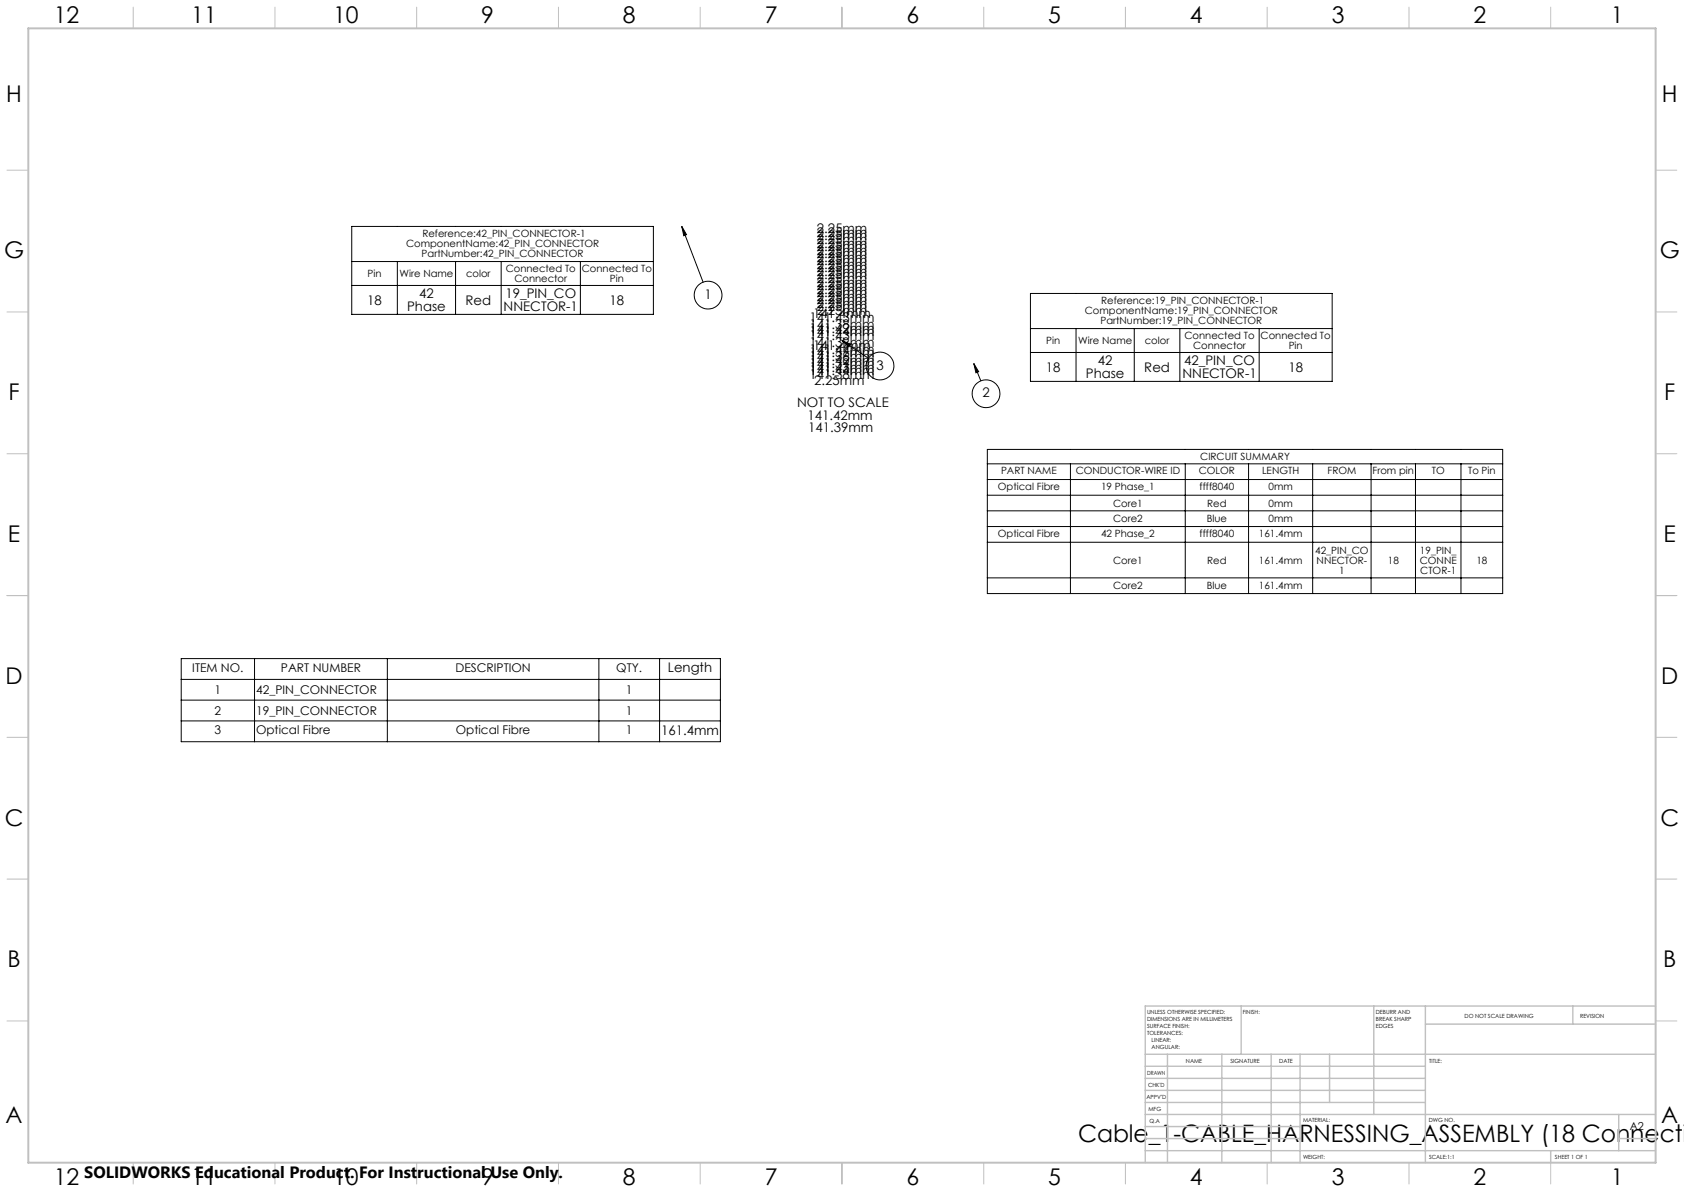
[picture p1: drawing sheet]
<svg xmlns="http://www.w3.org/2000/svg" width="594mm" height="420mm" viewBox="0 0 594 420" stroke-linecap="round" stroke-linejoin="round" font-family="sans-serif">
<g fill="none" stroke="#000" stroke-width=".35">
<path d="M124.1 79.9h106.4v31h-106.4zM240.5 79.9l1.6 2.8-.9 .4zM240.5 79.9l7.5 19.6M124.1 92.2h106.4M140.2 92.2v18.7M160.7 92.2v18.7M176.8 92.2v18.7M204.7 92.2v18.7M124.1 100.7h106.4M363.5 103.5h106.4v31h-106.4zM363.5 115.9h106.4M379.6 115.9v18.6"/>
<path d="M400.1 115.9v18.6M416.2 115.9v18.6M444.1 115.9v18.6M297 120.1l3 1.4-.6 .8zM297 120.1l9.4 6.2M343.5 128.2l1.7 2.9-1 .4zM343.5 128.2l2.5 6.1M363.5 124.3h106.4M348.3 158.5h181.7v50.8h-181.7zM348.3 163.6h181.7M348.3 169.1h181.7M348.3 174.6h181.7"/>
<path d="M377.6 163.6v45.7M418.1 163.6v45.7M440.4 163.6v45.7M463 163.6v45.7M483.6 163.6v45.7M499.3 163.6v45.7M515.3 163.6v45.7M348.3 180.1h181.7M348.3 185.7h181.7M348.3 191.2h181.7M348.3 203.8h181.7M63.9 232.3h190.2v29.3h-190.2z"/>
<path d="M63.9 239.6h190.2M89.8 232.3v29.3M136.6 232.3v29.3M211.2 232.3v29.3M232.7 232.3v29.3M63.9 246.9h190.2M63.9 254.2h190.2"/>
<circle cx="249.8" cy="104.1" r="4.9"/>
<circle cx="310.4" cy="129.1" r="4.9"/>
<circle cx="347.8" cy="138.8" r="4.9"/>
</g>
<g fill="none" stroke="#c0c0c0" stroke-width=".35">
<path d="M47 2.5v7.5M97 2.5v7.5M147 2.5v7.5M197 2.5v7.5M247 2.5v7.5M297 2.5v7.5M347 2.5v7.5M397 2.5v7.5M447 2.5v7.5M497 2.5v7.5M547 2.5v7.5M2.5 60h7.5"/>
<path d="M584 60h7.5M2.5 110h7.5M584 110h7.5M2.5 160h7.5M584 160h7.5M2.5 210h7.5M584 210h7.5M2.5 260h7.5M584 260h7.5M2.5 310h7.5M584 310h7.5M2.5 360h7.5"/>
<path d="M584 360h7.5M47 410v7.5M97 410v7.5M147 410v7.5M197 410v7.5M247 410v7.5M297 410v7.5M347 410v7.5M397 410v7.5M447 410v7.5M497 410v7.5M547 410v7.5"/>
</g>
<g fill="none" stroke="#c0c0c0" stroke-width=".5">
<path d="M437.8 354.8v17M484.6 354.8v38.2M502.8 354.8v55.2M554.8 354.8v6.4M584 354.8h-180v55.2M404 371.8h180M404 376h98.8M411.8 371.8v38.2M431 371.8v38.2M448.4 371.8v38.2M458.6 371.8v38.2M469 371.8v17"/>
<path d="M502.8 361.2h81.2M404 388.8h98.8M404 384.5h98.8M404 380.3h98.8M404 397.3h54.6M404 393h180M571 393v12.8M404 405.8h180M404 401.5h54.6M547 405.8v4.2M571 401.5h13"/>
</g>
<path d="M10 10h574v400h-574z" fill="none" stroke="#c0c0c0" stroke-width=".7"/>
<path d="M343.5 128.2l1.7 2.9-1 .4zM240.5 79.9l1.6 2.8-.9 .4zM297 120.1l3 1.4-.6 .8z" fill="#000"/>
<text font-size="8.5" x="380.2" y="402.7">Cable_1-CABLE_HARNESSING_ASSEMBLY (18 Connecti</text>
<g font-size="8.1">
<text x="19" y="8">12</text>
<text x="67.5" y="8">11</text>
<text x="117.5" y="8">10</text>
<text x="169.7" y="8">9</text>
<text x="219.7" y="8">8</text>
<text x="269.7" y="8">7</text>
<text x="319.7" y="8">6</text>
<text x="369.7" y="8">5</text>
<text x="419.7" y="8">4</text>
<text x="469.7" y="8">3</text>
<text x="519.7" y="8">2</text>
<text x="568.2" y="8">1</text>
<text x="2.2" y="36.1">H</text>
<text x="586.2" y="36.1">H</text>
<text x="1.4" y="91.1">G</text>
<text x="585.4" y="91.1">G</text>
<text x="3" y="141.1">F</text>
<text x="587" y="141.1">F</text>
<text x="2.8" y="191.1">E</text>
<text x="586.8" y="191.1">E</text>
<text x="2" y="241.1">D</text>
<text x="586" y="241.1">D</text>
<text x="1.7" y="291.1">C</text>
<text x="585.7" y="291.1">C</text>
<text x="2.7" y="341.1">B</text>
<text x="586.7" y="341.1">B</text>
<text x="2" y="396.1">A</text>
<text x="586" y="396.1">A</text>
<text x="19" y="418">12</text>
<text x="67.5" y="418">11</text>
<text x="117.5" y="418">10</text>
<text x="169.7" y="418">9</text>
<text x="219.7" y="418">8</text>
<text x="269.7" y="418">7</text>
<text x="319.7" y="418">6</text>
<text x="369.7" y="418">5</text>
<text x="419.7" y="418">4</text>
<text x="469.7" y="418">3</text>
<text x="519.7" y="418">2</text>
<text x="568.2" y="418">1</text>
</g>
<text font-size="5.8" x="29.7" y="415.3">SOLIDWORKS Educational Product. For Instructional Use Only.</text>
<g font-size="4.7">
<text x="288.1" y="82.3">2.25mm</text>
<text x="288.1" y="83.5">2.25mm</text>
<text x="288.1" y="87.3">2.25mm</text>
<text x="288.1" y="88.5">2.25mm</text>
<text x="288.1" y="84.8">2.25mm</text>
<text x="288.1" y="89.8">2.25mm</text>
<text x="288.1" y="86">2.25mm</text>
<text x="288.1" y="92.3">2.25mm</text>
<text x="288.1" y="93.5">2.25mm</text>
<text x="288.1" y="98.6">2.25mm</text>
<text x="288.1" y="99.8">2.25mm</text>
<text x="288.1" y="101">2.25mm</text>
<text x="288.1" y="97.3">2.25mm</text>
<text x="288.1" y="96">2.25mm</text>
<text x="129.5" y="107.4">18</text>
<text x="147.8" y="105.2">42</text>
<text x="164.2" y="107.4">Red</text>
<text x="178.3" y="105.2">19_PIN_CO</text>
<text x="215" y="107.4">18</text>
<text x="248.5" y="105.3">1</text>
<text x="288.1" y="106">2.25mm</text>
<text x="288.1" y="104.8">2.25mm</text>
<text x="288.1" y="107.3">2.25mm</text>
<text x="288.1" y="103.5">2.25mm</text>
<text x="143.6" y="109.7">Phase</text>
<text x="177.7" y="109.7">NNECTOR-1</text>
<text x="285.5" y="113.5">141.43mm</text>
<text x="286.8" y="112.3">141.4mm</text>
<text x="288.1" y="108.5">2.25mm</text>
<text x="288.1" y="111">2.25mm</text>
<text x="285.5" y="116">141.38mm</text>
<text x="285.5" y="118.5">141.44mm</text>
<text x="285.5" y="117.3">141.42mm</text>
<text x="285.5" y="119.8">141.43mm</text>
<text x="285.5" y="124.8">141.44mm</text>
<text x="285.5" y="122.3">141.39mm</text>
<text x="286.8" y="123.5">141.4mm</text>
<text x="285.5" y="126">141.36mm</text>
<text x="285.5" y="131">141.43mm3</text>
<text x="285.5" y="129.8">141.39mm</text>
<text x="285.5" y="127.3">141.36mm</text>
<text x="285.5" y="128.5">141.42mm</text>
<text x="369" y="131.1">18</text>
<text x="387.3" y="128.8">42</text>
<text x="403.6" y="131.1">Red</text>
<text x="417.7" y="128.8">42_PIN_CO</text>
<text x="454.5" y="131.1">18</text>
<text x="285.5" y="133.6">141.38mm</text>
<text x="285.5" y="132.3">141.44mm</text>
<text x="287.2" y="135.8">2.25mm</text>
<text x="383" y="133.3">Phase</text>
<text x="417.1" y="133.3">NNECTOR-1</text>
<text x="281.2" y="143.7">NOT TO SCALE</text>
<text x="346.5" y="140.1">2</text>
<text x="284.9" y="148.1">141.42mm</text>
<text x="285" y="152.3">141.39mm</text>
<text x="235.6" y="237.1">Length</text>
<text x="233.2" y="259.1">161.4mm</text>
</g>
<g font-size="4.2">
<text x="67.8" y="237">ITEM NO.</text>
<text x="99.1" y="237">PART NUMBER</text>
<text x="160.7" y="237">DESCRIPTION</text>
<text x="217.4" y="237">QTY.</text>
<text x="75.7" y="244.7">1</text>
<text x="90.3" y="244.7">42_PIN_CONNECTOR</text>
<text x="220.8" y="244.7">1</text>
<text x="75.7" y="252.1">2</text>
<text x="90.3" y="252.1">19_PIN_CONNECTOR</text>
<text x="220.8" y="252.1">1</text>
<text x="75.7" y="259">3</text>
<text x="90.3" y="259">Optical Fibre</text>
<text x="160.8" y="259">Optical Fibre</text>
<text x="220.8" y="259">1</text>
</g>
<text font-size="3.9" x="574.9" y="398.5">A2</text>
<g font-size="3.5">
<text x="149" y="83.5">Reference:42_PIN_CONNECTOR-1</text>
<text x="143.2" y="87">ComponentName:42_PIN_CONNECTOR</text>
<text x="148.7" y="90.6">PartNumber:42_PIN_CONNECTOR</text>
<text x="129.6" y="97.8">Pin</text>
<text x="140.9" y="97.8">Wire Name</text>
<text x="164.4" y="97.8">color</text>
<text x="178.4" y="96">Connected To</text>
<text x="181.4" y="99.5">Connector</text>
<text x="205.2" y="96">Connected To</text>
<text x="215.1" y="99.5">Pin</text>
<text x="388.4" y="107.1">Reference:19_PIN_CONNECTOR-1</text>
<text x="382.6" y="110.6">ComponentName:19_PIN_CONNECTOR</text>
<text x="388.2" y="114.2">PartNumber:19_PIN_CONNECTOR</text>
<text x="417.8" y="119.6">Connected To</text>
<text x="444.7" y="119.6">Connected To</text>
<text x="369.1" y="121.4">Pin</text>
<text x="380.3" y="121.4">Wire Name</text>
<text x="403.8" y="121.4">color</text>
<text x="420.9" y="123.2">Connector</text>
<text x="454.6" y="123.2">Pin</text>
<text x="353.1" y="167.3">PART NAME</text>
<text x="379.4" y="167.3">CONDUCTOR-WIRE ID</text>
<text x="422.9" y="167.3">COLOR</text>
<text x="423.3" y="162.3">CIRCUIT SUMMARY</text>
<text x="445.2" y="167.3">LENGTH</text>
<text x="468.3" y="167.3">FROM</text>
<text x="484.2" y="167.3">From pin</text>
<text x="505" y="167.3">TO</text>
<text x="517.8" y="167.3">To Pin</text>
<text x="352" y="172.8">Optical Fibre</text>
<text x="388.4" y="172.8">19 Phase_1</text>
<text x="423.1" y="172.8">ffff8040</text>
<text x="447.4" y="172.8">0mm</text>
<text x="392.6" y="178.7">Core1</text>
<text x="425.8" y="178.7">Red</text>
<text x="447.4" y="178.7">0mm</text>
<text x="392.6" y="184.2">Core2</text>
<text x="425.7" y="184.2">Blue</text>
<text x="447.4" y="184.2">0mm</text>
<text x="352" y="189.4">Optical Fibre</text>
<text x="388.4" y="189.4">42 Phase_2</text>
<text x="423.1" y="189.4">ffff8040</text>
<text x="444" y="189.4">161.4mm</text>
<text x="463.9" y="195.3">42_PIN_CO</text>
<text x="500.9" y="195.3">19_PIN_</text>
<text x="392.6" y="198.8">Core1</text>
<text x="425.8" y="198.8">Red</text>
<text x="444" y="198.8">161.4mm</text>
<text x="464.4" y="198.8">NNECTOR-</text>
<text x="472.4" y="202.3">1</text>
<text x="489.5" y="198.8">18</text>
<text x="500.8" y="198.8">CONNE</text>
<text x="501" y="202.3">CTOR-1</text>
<text x="520.8" y="198.8">18</text>
<text x="392.6" y="207.9">Core2</text>
<text x="425.7" y="207.9">Blue</text>
<text x="444" y="207.9">161.4mm</text>
</g>
<g font-size="2">
<text x="404.6" y="357.6">UNLESS OTHERWISE SPECIFIED:</text>
<text x="438.4" y="357.6">FINISH:</text>
<text x="485.3" y="357.5">DEBURR AND</text>
<text x="485.3" y="360">BREAK SHARP</text>
<text x="516.6" y="359">DO NOT SCALE DRAWING</text>
<text x="557.3" y="359.2">REVISION</text>
<text x="404.6" y="360.1">DIMENSIONS ARE IN MILLIMETERS</text>
<text x="404.6" y="362.6">SURFACE FINISH:</text>
<text x="404.6" y="365.1">TOLERANCES:</text>
<text x="485.3" y="362.5">EDGES</text>
<text x="406.2" y="367.6">LINEAR:</text>
<text x="406.2" y="370.1">ANGULAR:</text>
<text x="418.3" y="375">NAME</text>
<text x="434" y="374.9">SIGNATURE</text>
<text x="451.2" y="374.9">DATE</text>
<text x="504.1" y="374.9">TITLE:</text>
<text x="404.6" y="379.1">DRAWN</text>
<text x="404.9" y="383.3">CHK'D</text>
<text x="404.4" y="387.4">APPV'D</text>
<text x="405.1" y="391.8">MFG</text>
<text x="405.5" y="396">Q.A</text>
<text x="459.6" y="395.5">MATERIAL:</text>
<text x="504" y="395.5">DWG NO.</text>
<text x="459.6" y="408.5">WEIGHT:</text>
<text x="504.1" y="408.6">SCALE:1:1</text>
<text x="548.5" y="408.6">SHEET 1 OF 1</text>
</g>
</svg>
